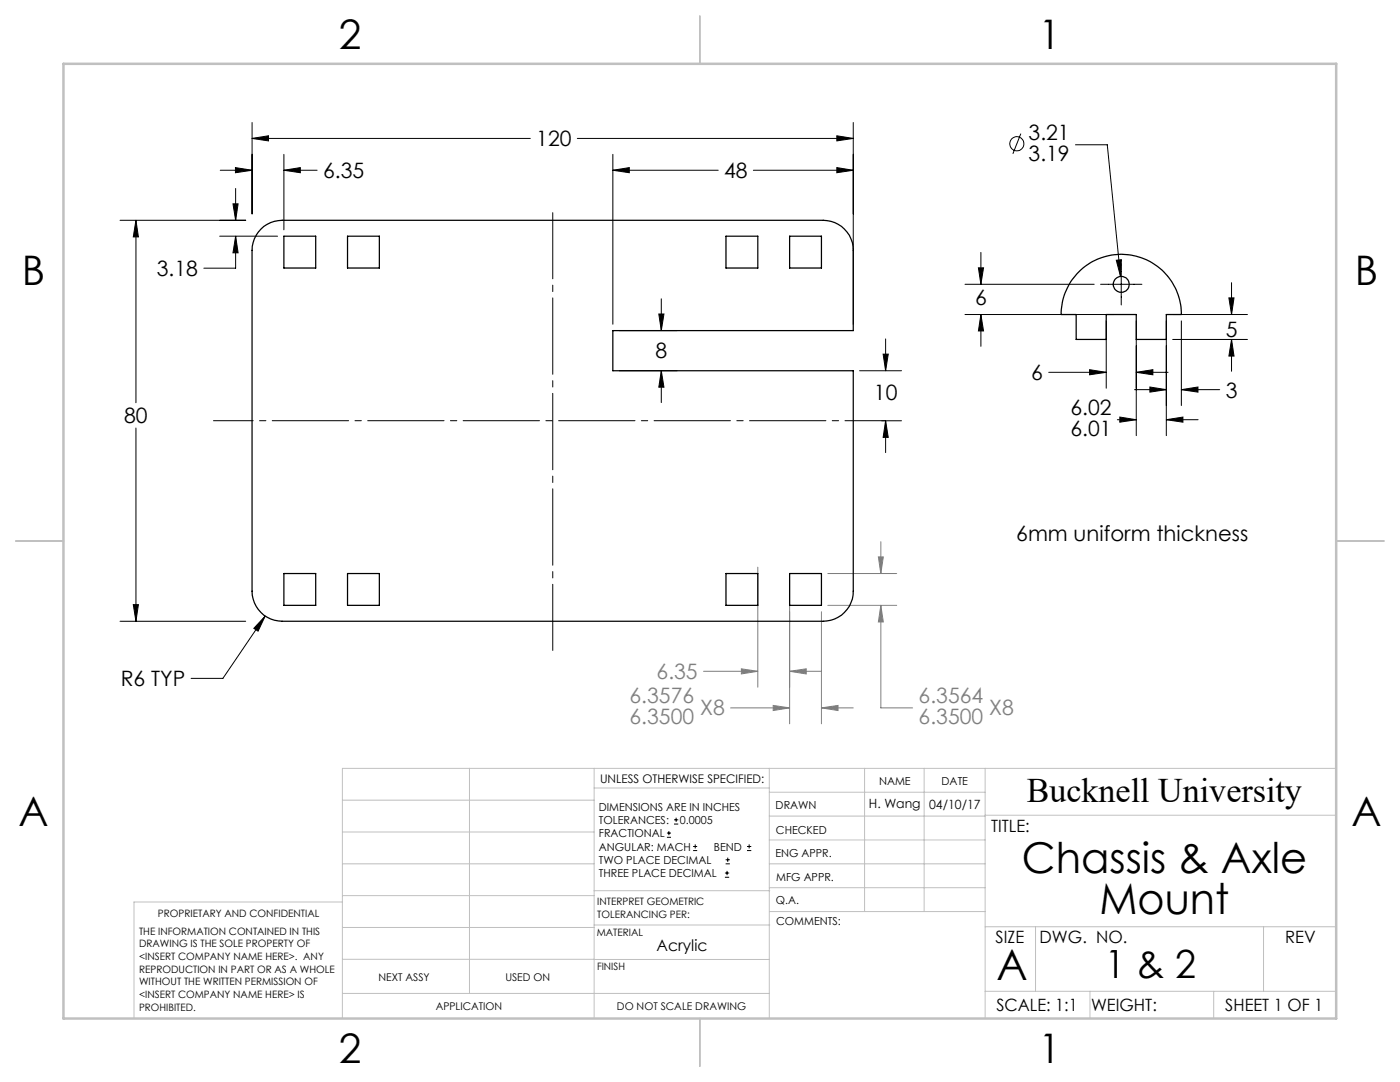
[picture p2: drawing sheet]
<svg xmlns="http://www.w3.org/2000/svg" width="279mm" height="216mm" viewBox="0 0 279 216" stroke-linecap="round" stroke-linejoin="round" font-family="sans-serif">
<g fill="none" stroke="#000" stroke-width=".2">
<path d="M44 34h6.3M47 33.4l3.3 .6-3.3 .5zM47 37.6v6.4M50.3 27.6l3.3-.5v1zM50.3 24.4v18.3M50.3 27.6h55.5M56.7 34l3.2-.6v1.1zM56.7 34h6.6M56.7 30.8v15.1M115.2 27.6h55.1M122.3 34l3.3-.6v1.1zM122.3 30.8v33.9"/>
<path d="M122.3 34h21M150.4 34h19.9M167 27.1l3.3 .5-3.3 .5zM167 33.4l3.3 .6-3.3 .5zM170.3 24.4v40.3M203.7 26.7l-1.6 4M214.6 28.9h6.4l2.6 26.3M24 44h25M27.1 44l.5 3.3h-1zM27.1 44v36.4M43.9 47.1h11.5M46.5 40.7h1l-.5 3.3z"/>
<path d="M47 47.1l.5 3.3h-1zM47 47.1v6.4h-6.3M132 59.6v6.4M192.6 56.7h25.8M195.3 53.4h1l-.5 3.3zM195.8 50.4v6.3M219.6 56.7h8.3M222.8 51.9l1-.1-.2 3.4zM223.8 52.6v8.3M245.3 59.4h1l-.5 3.4zM245.8 56.4v6.4M123.6 66h11.5"/>
<path d="M123.6 74h11.5M131.5 62.7h1l-.5 3.3zM132 74l.5 3.3h-1zM132 74v6.3M171.6 74h8.3M176.2 70.7h1.1l-.6 3.3zM176.7 67.6v6.4M192.6 62.8h29.9M195.8 62.8l.5 3.2h-1zM195.8 62.8v6.3M209.3 74.3h11.5M217.5 73.8l3.3 .5-3.3 .5z"/>
<path d="M220.8 64v13.5M226.4 77.8h6.4M226.8 74.3l3.3-.5v1zM226.8 64v22.9M226.8 74.3h6.3M229.5 77.2l3.3 .6-3.3 .4zM232.8 64v22.9M234 67.7h15M234 62.8h15M235.8 77.8l3.3-.6v1zM235.8 64v16.9M235.8 77.8h7.6"/>
<path d="M245.8 67.7l.5 3.3h-1zM245.8 67.7v6.4M27.1 85.4v38.6M176 84h3.9M176.7 84l.6 3.3h-1.1zM176.7 84v6.3M223 83.7h3.8M223.5 83.2l3.3 .5-3.3 .5zM232.8 83.7l3.3-.5v1zM232.8 83.7h6.3M24 124h25M26.6 120.6h1l-.5 3.4z"/>
<path d="M52.9 122.9l-1.4 3-.8-.5zM52.9 122.9l-8.4 12.5h-6.4M133.1 167.1h.8M133.1 166.2h.8M133.5 165.8v.9M134.5 164.4h.9M134.5 163.6h.9M134.9 163.2v.8M138.3 169.7h.8M138.3 168.9h.8M138.7 168.5v.8M144.7 175h.8"/>
<path d="M144.7 174.2h.8M144.8 172.4h.9M144.8 171.6h.9M145.1 173.8v.8M145.2 171.1v.9M149.1 169.7h.8M149.1 168.9h.8M149.5 168.5v.8"/>
<circle cx="202.9" cy="28.7" r="1.4"/>
</g>
<g fill="none" stroke="#808080" stroke-width=".2">
<path d="M151.2 113.2v23.9M157.6 115.7v28.7M165.2 114.4h13.8M175.3 111.1h1l-.5 3.3zM175.8 108.1v6.3M140.4 133.9h10.8M148 133.5l3.2 .4-3.2 .6zM157.6 133.9h6.3M157.6 133.9l3.3-.4v1zM163.9 122.1v22.3M165.2 120.8h13.8M175.8 120.8l.5 3.3h-1z"/>
<path d="M175.8 120.8v20.5h6.3M145.8 141.3h11.8M154.3 140.8l3.3 .5-3.3 .5zM163.9 141.3h6.4M163.9 141.3l3.4-.5v1z"/>
</g>
<path d="M42.6 83.9h134" fill="none" stroke="#000" stroke-width=".2" stroke-dasharray="15.2 1.3 1.3 1.3" stroke-dashoffset="7.3"/>
<path d="M110.3 42.4v87.4" fill="none" stroke="#000" stroke-width=".2" stroke-dasharray="15.2 1.3 1.3 1.3" stroke-dashoffset="2"/>
<g fill="none" stroke="#c0c0c0" stroke-width=".2">
<path d="M68.3 159.7h50.3M93.7 153.3v44.9M118.6 153.3v49.9M118.6 157.2h34.9M153.5 153.3v49.9M153.5 158.1h43.1M172.5 153.3v28.6M184.4 153.3v28.6M196.6 153.3v49.9M266.7 153.3h-198.4v49.9M68.3 178.7h50.3M68.3 172.4h50.3"/>
<path d="M68.3 166h50.3M68.3 180h-41.6v23.2M118.6 177.7h35M153.5 167.6h43.1M153.5 162.8h43.1M153.5 172.4h43.1M153.5 177.1h43.1M196.6 162.7h70.1M68.3 198.2h85.2M68.3 191.4l85.2 .1M68.3 185.1h50.3M118.6 184.6h35"/>
<path d="M153.6 181.9h43M196.6 197.8h70.1M196.6 184.9h70.1M206.7 184.9v12.9M217.5 197.8v5.4M242.2 197.8v5.4M252.2 184.9v12.9"/>
</g>
<path d="M139.7 3.2v9.5M3.1 107.9h9.6M266.7 107.9h9.5M139.7 203.2v9.6" fill="none" stroke="#c0c0c0" stroke-width=".25"/>
<path d="M12.7 12.7h254v190.5h-254z" fill="none" stroke="#c0c0c0" stroke-width=".5"/>
<path d="M50.3 27.6l3.3-.5v1zM167 27.1l3.3 .5-3.3 .5zM27.1 44l.5 3.3h-1zM26.6 120.6h1l-.5 3.4zM47 47.1l.5 3.3h-1zM46.5 40.7h1l-.5 3.3zM122.3 34l3.3-.6v1.1zM167 33.4l3.3 .6-3.3 .5zM131.5 62.7h1l-.5 3.3zM132 74l.5 3.3h-1zM176.2 70.7h1.1l-.6 3.3zM176.7 84l.6 3.3h-1.1zM52.9 122.9l-2.2 2.5 .8 .5zM56.7 34l3.2-.6v1.1zM47 33.4l3.3 .6-3.3 .5zM229.5 77.2l3.3 .6-3.3 .4zM235.8 77.8l3.3-.6v1zM223.5 83.2l3.3 .5-3.3 .5zM232.8 83.7l3.3-.5v1zM226.8 74.3l3.3-.5v1zM217.5 73.8l3.3 .5-3.3 .5zM245.8 67.7l.5 3.3h-1zM245.3 59.4h1l-.5 3.4zM222.8 51.9l.8 3.3 .2-3.4zM195.3 53.4h1l-.5 3.3zM195.8 62.8l.5 3.2h-1z" fill="#000"/>
<path d="M175.8 120.8l.5 3.3h-1zM175.3 111.1h1l-.5 3.3zM163.9 141.3l3.4-.5v1zM154.3 140.8l3.3 .5-3.3 .5zM148 133.5l3.2 .4-3.2 .6zM157.6 133.9l3.3-.4v1z" fill="#808080"/>
<g fill="none" stroke="#000" stroke-width=".25">
<path d="M52.1 45.7a6 6 0 0 1 4.2-1.7h108a6 6 0 0 1 6 6v16h-48v8h48v44a6 6 0 0 1-6 6h-108a6 6 0 0 1-6-6v-68a6 6 0 0 1 1.8-4.3zM56.7 47.1h6.3v6.4h-6.3zM69.4 47.1h6.3v6.4h-6.3zM144.9 47.1h6.3v6.4h-6.3zM157.6 47.1h6.3v6.4h-6.3zM214.9 54.6a12 12 0 0 1 13.2-3 12 12 0 0 1 7.7 11.2h-3v4.9h-6v-4.9h-6v4.9h-6v-4.9h-3a11.9 11.9 0 0 1 3.1-8.2zM56.7 114.4h6.3v6.4h-6.3zM69.4 114.4h6.3v6.4h-6.3zM144.9 114.4h6.3v6.4h-6.3zM157.6 114.4h6.3v6.4h-6.3z"/>
<circle cx="223.8" cy="56.8" r="1.59"/>
</g>
<g font-size="8.5">
<text x="203.9" y="174.2">Chassis &amp; Axle</text>
<text x="219.4" y="182.3">Mount</text>
<text x="198.9" y="195.5">A</text>
</g>
<g font-size="8.1">
<text x="67.6" y="9.7">2</text>
<text x="207.3" y="9.7">1</text>
<text x="4.4" y="57">B</text>
<text x="270.4" y="57">B</text>
<text x="3.7" y="164.9">A</text>
<text x="269.7" y="164.9">A</text>
<text x="67.6" y="212.2">2</text>
<text x="207.3" y="212.2">1</text>
</g>
<text font-size="7.8" x="220.5" y="195.2">1 &amp; 2</text>
<text font-size="6.9" x="204.9" y="160.1">Bucknell University</text>
<g font-size="4.2">
<text x="107" y="29.2">120</text>
<text x="205.3" y="27.9">3.21</text>
<text x="64.5" y="35.5">6.35</text>
<text x="144.5" y="35.5">48</text>
<text x="205.3" y="32.1">3.19</text>
<text x="31.3" y="55.1">3.18</text>
<text x="194.6" y="60.8">6</text>
<text x="130.8" y="71.4">8</text>
<text x="244.6" y="67.3">5</text>
<text x="205.8" y="75.9">6</text>
<text x="174.4" y="79.8">10</text>
<text x="213.6" y="82.8">6.02</text>
<text x="244.6" y="79.3">3</text>
<text x="24.8" y="84.5">80</text>
<text x="213.6" y="86.9">6.01</text>
<text x="202.8" y="107.9">6mm uniform thickness</text>
<text x="24.1" y="136.9">R6 TYP</text>
</g>
<g font-size="4.2" fill="#808080">
<text x="131" y="135.5">6.35</text>
<text x="125.6" y="140.3">6.3576</text>
<text x="139.7" y="142.6">X8</text>
<text x="183.3" y="140.3">6.3564</text>
<text x="197.4" y="142.6">X8</text>
<text x="125.6" y="144.4">6.3500</text>
<text x="183.3" y="144.4">6.3500</text>
</g>
<g font-size="3.4">
<text x="197.8" y="166">TITLE:</text>
<text x="198.7" y="188.1">SIZE</text>
<text x="207.5" y="188.1">DWG. NO.</text>
<text x="256.5" y="188.2">REV</text>
<text x="198.8" y="201.7">SCALE: 1:1</text>
<text x="217.7" y="201.8">WEIGHT:</text>
<text x="244.5" y="201.7">SHEET 1 OF 1</text>
</g>
<text font-size="3.2" x="131" y="189.8">Acrylic</text>
<g font-size="2.5">
<text x="173.4" y="161.3">H. Wang</text>
<text x="185.4" y="161.4">04/10/17</text>
</g>
<text font-size="2.4" x="119.8" y="156.2">UNLESS OTHERWISE SPECIFIED:</text>
<g font-size="2.2">
<text x="119.5" y="161.8">DIMENSIONS ARE IN INCHES</text>
<text x="154.8" y="161.4">DRAWN</text>
<text x="175.4" y="156.6">NAME</text>
<text x="187.9" y="156.7">DATE</text>
<text x="119.5" y="167.1">FRACTIONAL</text>
<text x="119.5" y="164.4">TOLERANCES:</text>
<text x="135.7" y="164.4">0.0005</text>
<text x="154.9" y="166.3">CHECKED</text>
<text x="119.5" y="169.7">ANGULAR: MACH</text>
<text x="119.5" y="172.4">TWO PLACE DECIMAL</text>
<text x="142.5" y="169.7">BEND</text>
<text x="154.8" y="171">ENG APPR.</text>
<text x="119.5" y="175">THREE PLACE DECIMAL</text>
<text x="154.9" y="175.7">MFG APPR.</text>
<text x="154.9" y="180.4">Q.A.</text>
<text x="154.9" y="184.6">COMMENTS:</text>
</g>
<g font-size="2.1">
<text x="75.5" y="195.7">NEXT ASSY</text>
<text x="100.9" y="195.7">USED ON</text>
<text x="86.9" y="201.5">APPLICATION</text>
<text x="123.1" y="201.6">DO NOT SCALE DRAWING</text>
</g>
<g font-size="2">
<text x="31.5" y="182.9">PROPRIETARY AND CONFIDENTIAL</text>
<text x="119.2" y="180.6">INTERPRET GEOMETRIC</text>
<text x="119.2" y="183.1">TOLERANCING PER:</text>
<text x="27.8" y="186.5">THE INFORMATION CONTAINED IN THIS</text>
<text x="27.8" y="189">DRAWING IS THE SOLE PROPERTY OF</text>
<text x="27.8" y="191.6">&lt;INSERT COMPANY NAME HERE&gt;. ANY</text>
<text x="119.1" y="186.7">MATERIAL</text>
<text x="27.8" y="194.1">REPRODUCTION IN PART OR AS A WHOLE</text>
<text x="27.8" y="196.6">WITHOUT THE WRITTEN PERMISSION OF</text>
<text x="119.1" y="193.5">FINISH</text>
<text x="27.8" y="199.1">&lt;INSERT COMPANY NAME HERE&gt; IS</text>
<text x="27.8" y="201.7">PROHIBITED.</text>
</g>
</svg>
